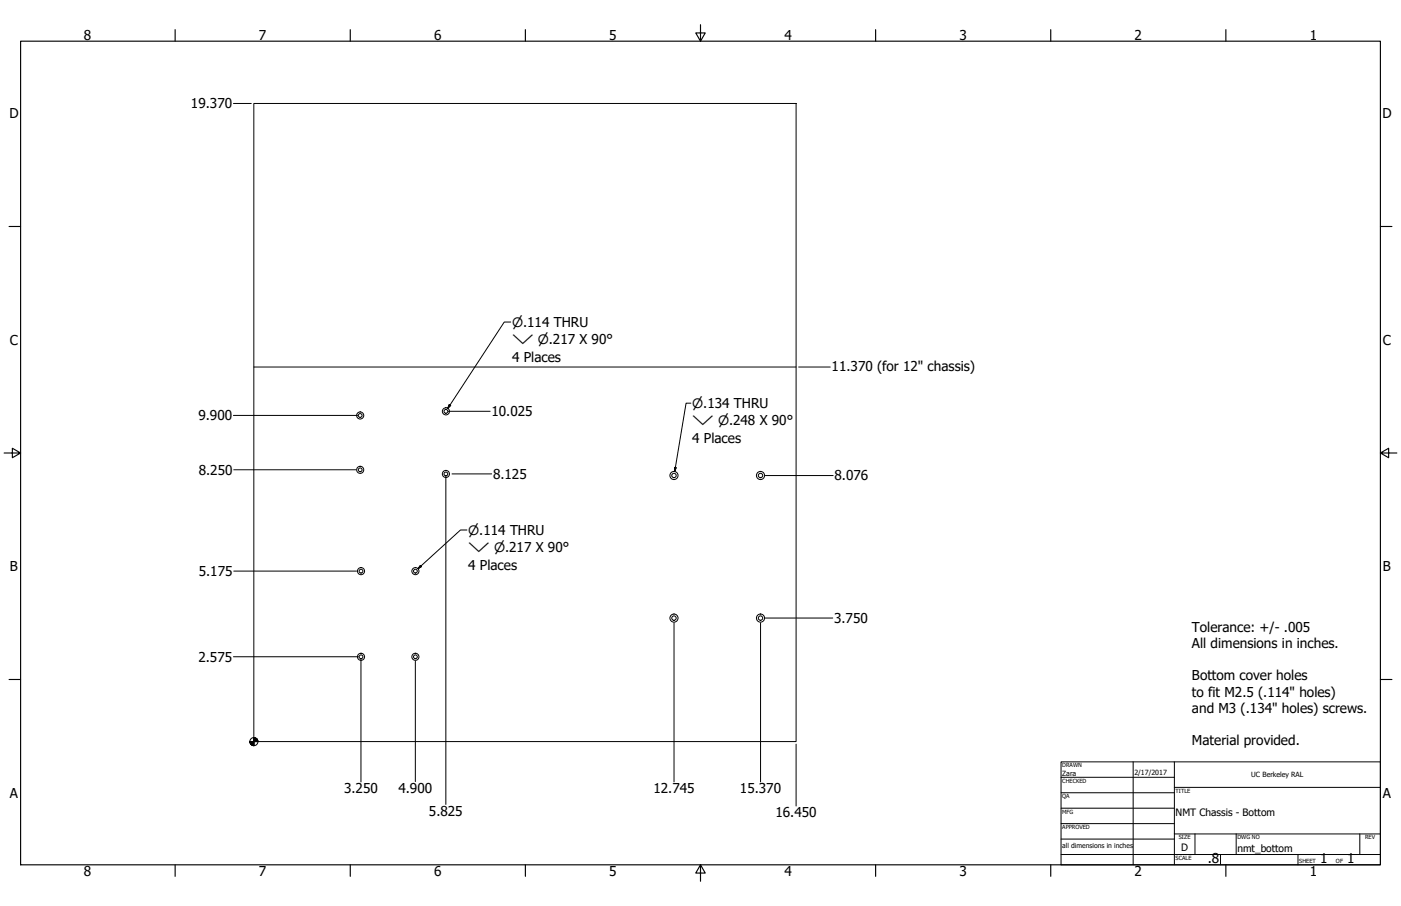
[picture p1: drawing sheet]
<svg xmlns="http://www.w3.org/2000/svg" width="864mm" height="559mm" viewBox="0 0 864 559" stroke-linecap="round" stroke-linejoin="round" font-family="sans-serif">
<!-- layer: Visible (ANSI) -->
<g fill="none" stroke="#000" stroke-width=".62">
<path d="M156 64h335v393h-335z"/>
<circle cx="222" cy="256" r="2.2"/>
<circle cx="222" cy="256" r="1.2"/>
<circle cx="275" cy="254" r="2.2"/>
<circle cx="275" cy="254" r="1.2"/>
<circle cx="222" cy="290" r="2.2"/>
<circle cx="222" cy="290" r="1.2"/>
<circle cx="275" cy="292" r="2.2"/>
<circle cx="275" cy="292" r="1.2"/>
<circle cx="415" cy="293" r="2.5"/>
<circle cx="415" cy="293" r="1.4"/>
<circle cx="469" cy="293" r="2.5"/>
<circle cx="469" cy="293" r="1.4"/>
<circle cx="223" cy="352" r="2.2"/>
<circle cx="223" cy="352" r="1.2"/>
<circle cx="256" cy="352" r="2.2"/>
<circle cx="256" cy="352" r="1.2"/>
<circle cx="415" cy="381" r="2.5"/>
<circle cx="415" cy="381" r="1.4"/>
<circle cx="469" cy="381" r="2.5"/>
<circle cx="469" cy="381" r="1.4"/>
<circle cx="223" cy="405" r="2.2"/>
<circle cx="223" cy="405" r="1.2"/>
<circle cx="256" cy="405" r="2.2"/>
<circle cx="256" cy="405" r="1.2"/>
</g>
<!-- layer: Border (ANSI) -->
<g fill="none" stroke="#000" stroke-width=".7">
<path d="M108 18v7M216 18v7M324 18v7M432 15v10l-3-5h6l-3 5M540 18v7M648 18v7M756 18v7M13 25h838v508h-838zM6 140h7M851 140h7M3 279h10l-5-3v6l5-3M851 279l5 3v-6l-5 3h10"/>
<path d="M6 419h7M851 419h7M108 533v8M216 533v8M324 533v8M432 533l3 5h-6l3-5v11M540 533v8M648 533v8M756 533v8"/>
</g>
<!-- layer: Title (ANSI) -->
<g fill="none" stroke="#000" stroke-width=".62">
<path d="M654 470h197v63h-197zM654 479h70M698 470v63M724 470v63M654 489h70M654 498h70M724 486h127M654 508h70M654 518h70M724 514h127M737 514v13M762 514v13"/>
<path d="M838 514v13M654 527h197M752 527v6M800 527v6"/>
</g>
<!-- layer: Sketch Geometry (ANSI) -->
<path d="M156 226h335" fill="none" stroke="#000" stroke-width=".62"/>
<!-- layer: Dimension (ANSI) -->
<g fill="none" stroke="#000" stroke-width=".62">
<path d="M144 64h11M492 226h20M144 256h76M276 254h26M144 290h75M275 294v202M279 292h24M472 293h42M144 352h76M415 384v98M469 384v98M472 381h41"/>
<path d="M144 405h77M223 407v75M256 408v74M491 459v38"/>
<circle cx="156" cy="457" r="2.5"/>
</g>
<path d="M154 457l1 2zM154 457l2 3zM156 457h3zM156 455l3 2h-3zM156 455v5zM154 457h2v3zM154 457h2zM158 456l1 1zM157 455l2 2zM156 455h1l2 2z" fill="#000" stroke="#000" stroke-width=".62"/>
<!-- layer: Symbol (ANSI) -->
<path d="M315 199h-4l-35 53M277 249l1 1-2 2zM426 249h-3l-7 42M416 288h1l-1 3zM288 327h-4l-26 24M259 349h1l-2 2z" fill="none" stroke="#000" stroke-width=".62"/>
<path d="M277 249l-1 3zM277 249l1 1-2 2zM416 288v3zM416 288h1l-1 3zM259 349l-1 2zM259 349h1l-2 2z" fill="#000" stroke="#000" stroke-width=".62"/>
<g font-size="8.4">
<text x="52" y="24">8</text>
<text x="160" y="24">7</text>
<text x="268" y="24">6</text>
<text x="376" y="24">5</text>
<text x="483" y="24">4</text>
<text x="591" y="24">3</text>
<text x="699" y="24">2</text>
<text x="807" y="24">1</text>
<text x="118" y="67">19.370</text>
<text x="6" y="73">D</text>
<text x="852" y="73">D</text>
<text x="6" y="213">C</text>
<text x="852" y="213">C</text>
<text x="316" y="223">4 Places</text>
<text x="513" y="229">11.370 (for 12&quot; chassis)</text>
<text x="303" y="257">10.025</text>
<text x="122" y="259">9.900</text>
<text x="427" y="273">4 Places</text>
<text x="122" y="293">8.250</text>
<text x="304" y="295">8.125</text>
<text x="514" y="296">8.076</text>
<text x="6" y="352">B</text>
<text x="289" y="351">4 Places</text>
<text x="852" y="352">B</text>
<text x="122" y="355">5.175</text>
<text x="514" y="384">3.750</text>
<text x="735" y="390">Tolerance: +/- .005</text>
<text x="735" y="400">All dimensions in inches.</text>
<text x="122" y="408">2.575</text>
<text x="735" y="420">Bottom cover holes</text>
<text x="735" y="430">to fit M2.5 (.114&quot; holes)</text>
<text x="735" y="440">and M3 (.134&quot; holes) screws.</text>
<text x="735" y="460">Material provided.</text>
<text x="6" y="492">A</text>
<text x="212" y="489">3.250</text>
<text x="246" y="489">4.900</text>
<text x="403" y="489">12.745</text>
<text x="456" y="489">15.370</text>
<text x="852" y="492">A</text>
<text x="264" y="503">5.825</text>
<text x="478" y="504">16.450</text>
<text x="744" y="533">.8</text>
<text x="814" y="533">1</text>
<text x="830" y="533">1</text>
<text x="52" y="541">8</text>
<text x="160" y="541">7</text>
<text x="268" y="541">6</text>
<text x="376" y="541">5</text>
<text x="483" y="541">4</text>
<text x="591" y="541">3</text>
<text x="699" y="541">2</text>
<text x="807" y="541">1</text>
</g>
<g font-size="8">
<text x="316" y="202">⌀.114 THRU</text>
<text x="316" y="212">⌵ ⌀.217 X 90°</text>
<text x="427" y="252">⌀.134 THRU</text>
<text x="427" y="262">⌵ ⌀.248 X 90°</text>
<text x="289" y="330">⌀.114 THRU</text>
<text x="289" y="341">⌵ ⌀.217 X 90°</text>
</g>
<g font-size="6.3">
<text x="725" y="503">NMT Chassis - Bottom</text>
<text x="728" y="525">D</text>
<text x="763" y="525">nmt_bottom</text>
</g>
<g font-size="4.4">
<text x="655" y="479">Zara</text>
<text x="699" y="478">2/17/2017</text>
<text x="771" y="479">UC Berkeley RAL</text>
</g>
<text font-size="4.2" x="655" y="523">all dimensions in inches</text>
<g font-size="3.5">
<text x="655" y="473">DRAWN</text>
<text x="655" y="483">CHECKED</text>
<text x="725" y="489">TITLE</text>
<text x="655" y="492">QA</text>
<text x="655" y="502">MFG</text>
<text x="655" y="511">APPROVED</text>
<text x="727" y="518">SIZE</text>
<text x="763" y="518">DWG NO</text>
<text x="841" y="518">REV</text>
<text x="725" y="530">SCALE</text>
<text x="801" y="533">SHEET</text>
<text x="824" y="533">OF</text>
</g>
</svg>
